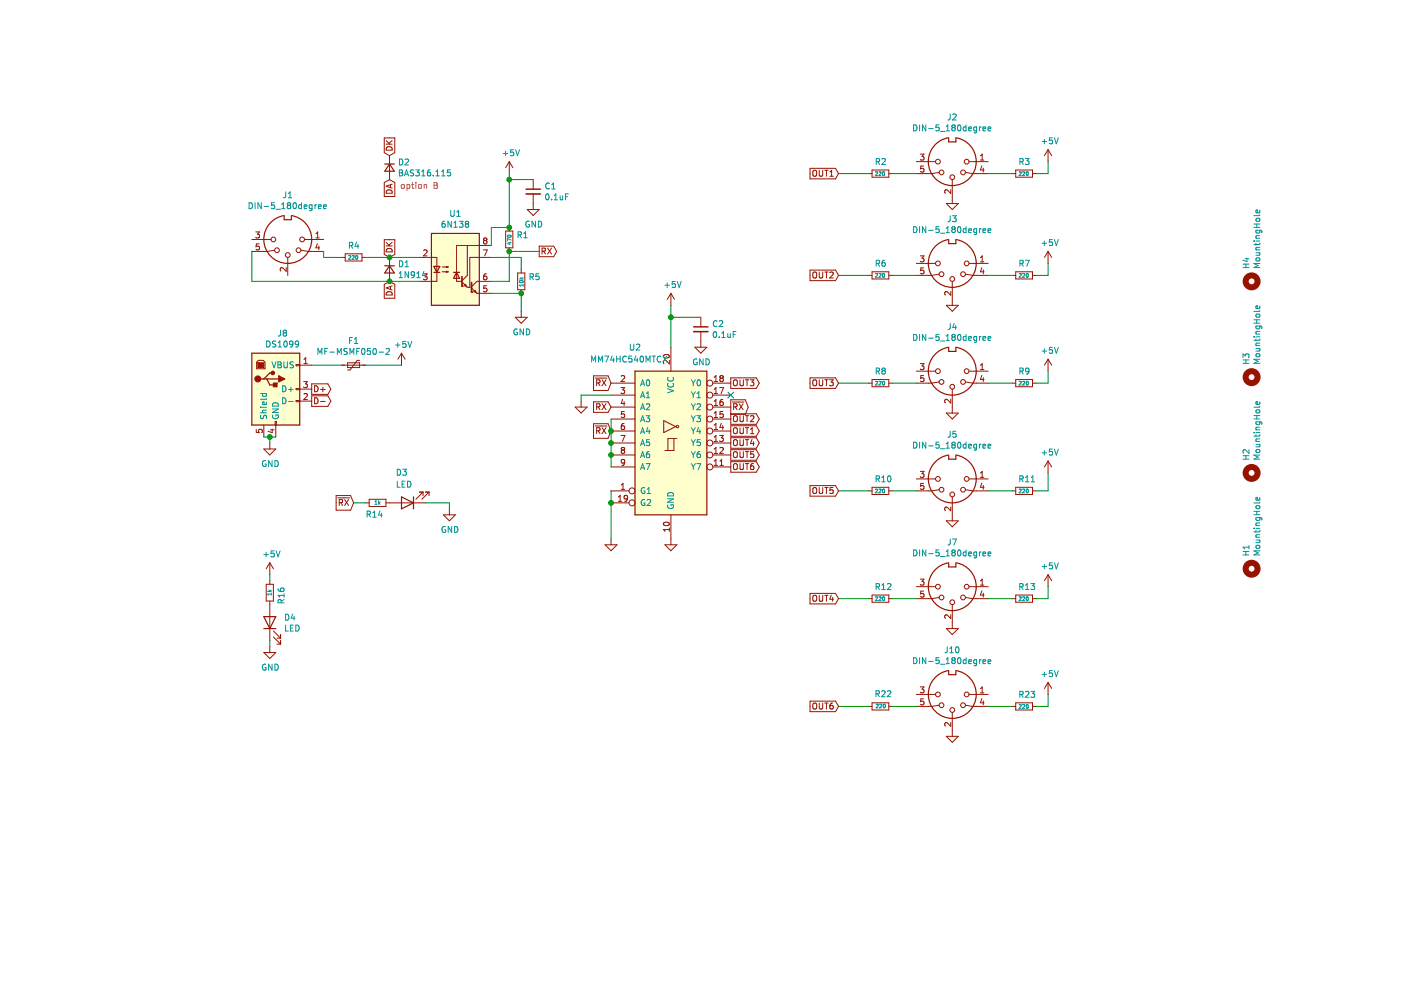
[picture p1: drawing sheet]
EESchema Schematic File Version 4
EELAYER 30 0
EELAYER END
$Descr A4 11693 8268
encoding utf-8
Sheet 1 1
Title ""
Date ""
Rev ""
Comp ""
Comment1 ""
Comment2 ""
Comment3 ""
Comment4 ""
$EndDescr
$Comp
L Isolator:6N138 U1
U 1 1
P 3800 2250
F 0 "U1" H 3800 2717 50  0000 C CNN
F 1 "6N138" H 3800 2626 50  0000 C CNN
F 2 "Package_DIP:DIP-8_W8.89mm_SMDSocket_LongPads" H 4090 1950 50  0001 C CNN
F 3 "http://www.onsemi.com/pub/Collateral/HCPL2731-D.pdf" H 4090 1950 50  0001 C CNN
	1    3800 2250
	1    0    0    -1  
$EndComp
$Comp
L Connector:DIN-5_180degree J1
U 1 1
P 2400 2000
F 0 "J1" H 2400 1633 50  0000 C CNN
F 1 "DIN-5_180degree" H 2400 1724 50  0000 C CNN
F 2 "lib:DIN5MIDI-OOTDTY" H 2400 2000 50  0001 C CNN
F 3 "http://www.mouser.com/ds/2/18/40_c091_abd_e-75918.pdf" H 2400 2000 50  0001 C CNN
	1    2400 2000
	-1   0    0    1   
$EndComp
$Comp
L Device:R_Small R4
U 1 1
P 2950 2150
F 0 "R4" V 2850 2100 50  0000 L CNN
F 1 "220" V 2950 2100 31  0000 L CNN
F 2 "Resistor_SMD:R_0805_2012Metric_Pad1.15x1.40mm_HandSolder" H 2950 2150 50  0001 C CNN
F 3 "~" H 2950 2150 50  0001 C CNN
	1    2950 2150
	0    1    1    0   
$EndComp
$Comp
L Device:R_Small R1
U 1 1
P 4250 2000
F 0 "R1" H 4309 2038 50  0000 L CNN
F 1 "470" V 4250 1950 31  0000 L CNN
F 2 "Resistor_SMD:R_0805_2012Metric_Pad1.15x1.40mm_HandSolder" H 4250 2000 50  0001 C CNN
F 3 "~" H 4250 2000 50  0001 C CNN
	1    4250 2000
	1    0    0    -1  
$EndComp
$Comp
L Device:R_Small R5
U 1 1
P 4350 2350
F 0 "R5" H 4409 2388 50  0000 L CNN
F 1 "10k" V 4350 2300 31  0000 L CNN
F 2 "Resistor_SMD:R_0805_2012Metric_Pad1.15x1.40mm_HandSolder" H 4350 2350 50  0001 C CNN
F 3 "~" H 4350 2350 50  0001 C CNN
	1    4350 2350
	1    0    0    -1  
$EndComp
$Comp
L power:GND #PWR0101
U 1 1
P 4350 2600
F 0 "#PWR0101" H 4350 2350 50  0001 C CNN
F 1 "GND" H 4355 2427 50  0000 C CNN
F 2 "" H 4350 2600 50  0001 C CNN
F 3 "" H 4350 2600 50  0001 C CNN
	1    4350 2600
	1    0    0    -1  
$EndComp
$Comp
L power:+5V #PWR0102
U 1 1
P 4250 1450
F 0 "#PWR0102" H 4250 1300 50  0001 C CNN
F 1 "+5V" H 4265 1623 50  0000 C CNN
F 2 "" H 4250 1450 50  0001 C CNN
F 3 "" H 4250 1450 50  0001 C CNN
	1    4250 1450
	1    0    0    -1  
$EndComp
$Comp
L Device:D_Small D1
U 1 1
P 3250 2250
F 0 "D1" V 3204 2318 50  0000 L CNN
F 1 "1N914" V 3295 2318 50  0000 L CNN
F 2 "Diode_THT:D_DO-34_SOD68_P7.62mm_Horizontal" V 3250 2250 50  0001 C CNN
F 3 "~" V 3250 2250 50  0001 C CNN
	1    3250 2250
	0    1    1    0   
$EndComp
Wire Wire Line
	4100 2350 4250 2350
Wire Wire Line
	4250 2350 4250 2100
Wire Wire Line
	4100 2150 4350 2150
Wire Wire Line
	4350 2150 4350 2250
Wire Wire Line
	4100 2050 4100 1900
Wire Wire Line
	4100 1900 4250 1900
Wire Wire Line
	4100 2450 4350 2450
Wire Wire Line
	4350 2600 4350 2450
Connection ~ 4350 2450
Wire Wire Line
	2100 2100 2100 2350
Wire Wire Line
	3500 2350 3250 2350
Wire Wire Line
	3500 2150 3250 2150
Connection ~ 3250 2150
Wire Wire Line
	2700 2100 2700 2150
Wire Wire Line
	2700 2150 2850 2150
Text GLabel 4500 2100 2    50   Output ~ 0
RX
Wire Wire Line
	4250 2100 4500 2100
Connection ~ 4250 2100
$Comp
L Connector:DIN-5_180degree J2
U 1 1
P 7950 1350
F 0 "J2" H 7950 983 50  0000 C CNN
F 1 "DIN-5_180degree" H 7950 1074 50  0000 C CNN
F 2 "lib:DIN5MIDI-OOTDTY" H 7950 1350 50  0001 C CNN
F 3 "http://www.mouser.com/ds/2/18/40_c091_abd_e-75918.pdf" H 7950 1350 50  0001 C CNN
	1    7950 1350
	-1   0    0    1   
$EndComp
$Comp
L Connector:DIN-5_180degree J3
U 1 1
P 7950 2200
F 0 "J3" H 7950 1833 50  0000 C CNN
F 1 "DIN-5_180degree" H 7950 1924 50  0000 C CNN
F 2 "lib:DIN5MIDI-OOTDTY" H 7950 2200 50  0001 C CNN
F 3 "http://www.mouser.com/ds/2/18/40_c091_abd_e-75918.pdf" H 7950 2200 50  0001 C CNN
	1    7950 2200
	-1   0    0    1   
$EndComp
$Comp
L Connector:DIN-5_180degree J4
U 1 1
P 7950 3100
F 0 "J4" H 7950 2733 50  0000 C CNN
F 1 "DIN-5_180degree" H 7950 2824 50  0000 C CNN
F 2 "lib:DIN5MIDI-OOTDTY" H 7950 3100 50  0001 C CNN
F 3 "http://www.mouser.com/ds/2/18/40_c091_abd_e-75918.pdf" H 7950 3100 50  0001 C CNN
	1    7950 3100
	-1   0    0    1   
$EndComp
$Comp
L Connector:DIN-5_180degree J5
U 1 1
P 7950 4000
F 0 "J5" H 7950 3633 50  0000 C CNN
F 1 "DIN-5_180degree" H 7950 3724 50  0000 C CNN
F 2 "lib:DIN5MIDI-OOTDTY" H 7950 4000 50  0001 C CNN
F 3 "http://www.mouser.com/ds/2/18/40_c091_abd_e-75918.pdf" H 7950 4000 50  0001 C CNN
	1    7950 4000
	-1   0    0    1   
$EndComp
$Comp
L Connector:DIN-5_180degree J7
U 1 1
P 7950 4900
F 0 "J7" H 7950 4533 50  0000 C CNN
F 1 "DIN-5_180degree" H 7950 4624 50  0000 C CNN
F 2 "lib:DIN5MIDI-OOTDTY" H 7950 4900 50  0001 C CNN
F 3 "http://www.mouser.com/ds/2/18/40_c091_abd_e-75918.pdf" H 7950 4900 50  0001 C CNN
	1    7950 4900
	-1   0    0    1   
$EndComp
$Comp
L Device:R_Small R2
U 1 1
P 7350 1450
F 0 "R2" V 7250 1400 50  0000 L CNN
F 1 "220" V 7350 1400 31  0000 L CNN
F 2 "Resistor_SMD:R_0805_2012Metric_Pad1.15x1.40mm_HandSolder" H 7350 1450 50  0001 C CNN
F 3 "~" H 7350 1450 50  0001 C CNN
	1    7350 1450
	0    1    1    0   
$EndComp
$Comp
L Device:R_Small R3
U 1 1
P 8550 1450
F 0 "R3" V 8450 1400 50  0000 L CNN
F 1 "220" V 8550 1400 31  0000 L CNN
F 2 "Resistor_SMD:R_0805_2012Metric_Pad1.15x1.40mm_HandSolder" H 8550 1450 50  0001 C CNN
F 3 "~" H 8550 1450 50  0001 C CNN
	1    8550 1450
	0    1    1    0   
$EndComp
$Comp
L power:+5V #PWR0103
U 1 1
P 8750 1350
F 0 "#PWR0103" H 8750 1200 50  0001 C CNN
F 1 "+5V" H 8765 1523 50  0000 C CNN
F 2 "" H 8750 1350 50  0001 C CNN
F 3 "" H 8750 1350 50  0001 C CNN
	1    8750 1350
	1    0    0    -1  
$EndComp
$Comp
L Device:R_Small R6
U 1 1
P 7350 2300
F 0 "R6" V 7250 2250 50  0000 L CNN
F 1 "220" V 7350 2250 31  0000 L CNN
F 2 "Resistor_SMD:R_0805_2012Metric_Pad1.15x1.40mm_HandSolder" H 7350 2300 50  0001 C CNN
F 3 "~" H 7350 2300 50  0001 C CNN
	1    7350 2300
	0    1    1    0   
$EndComp
$Comp
L Device:R_Small R7
U 1 1
P 8550 2300
F 0 "R7" V 8450 2250 50  0000 L CNN
F 1 "220" V 8550 2250 31  0000 L CNN
F 2 "Resistor_SMD:R_0805_2012Metric_Pad1.15x1.40mm_HandSolder" H 8550 2300 50  0001 C CNN
F 3 "~" H 8550 2300 50  0001 C CNN
	1    8550 2300
	0    1    1    0   
$EndComp
$Comp
L power:+5V #PWR0104
U 1 1
P 8750 2200
F 0 "#PWR0104" H 8750 2050 50  0001 C CNN
F 1 "+5V" H 8765 2373 50  0000 C CNN
F 2 "" H 8750 2200 50  0001 C CNN
F 3 "" H 8750 2200 50  0001 C CNN
	1    8750 2200
	1    0    0    -1  
$EndComp
$Comp
L Device:R_Small R8
U 1 1
P 7350 3200
F 0 "R8" V 7250 3150 50  0000 L CNN
F 1 "220" V 7350 3150 31  0000 L CNN
F 2 "Resistor_SMD:R_0805_2012Metric_Pad1.15x1.40mm_HandSolder" H 7350 3200 50  0001 C CNN
F 3 "~" H 7350 3200 50  0001 C CNN
	1    7350 3200
	0    1    1    0   
$EndComp
$Comp
L Device:R_Small R9
U 1 1
P 8550 3200
F 0 "R9" V 8450 3150 50  0000 L CNN
F 1 "220" V 8550 3150 31  0000 L CNN
F 2 "Resistor_SMD:R_0805_2012Metric_Pad1.15x1.40mm_HandSolder" H 8550 3200 50  0001 C CNN
F 3 "~" H 8550 3200 50  0001 C CNN
	1    8550 3200
	0    1    1    0   
$EndComp
$Comp
L power:+5V #PWR0105
U 1 1
P 8750 3100
F 0 "#PWR0105" H 8750 2950 50  0001 C CNN
F 1 "+5V" H 8765 3273 50  0000 C CNN
F 2 "" H 8750 3100 50  0001 C CNN
F 3 "" H 8750 3100 50  0001 C CNN
	1    8750 3100
	1    0    0    -1  
$EndComp
$Comp
L Device:R_Small R10
U 1 1
P 7350 4100
F 0 "R10" V 7250 4050 50  0000 L CNN
F 1 "220" V 7350 4050 31  0000 L CNN
F 2 "Resistor_SMD:R_0805_2012Metric_Pad1.15x1.40mm_HandSolder" H 7350 4100 50  0001 C CNN
F 3 "~" H 7350 4100 50  0001 C CNN
	1    7350 4100
	0    1    1    0   
$EndComp
$Comp
L Device:C_Small C1
U 1 1
P 4450 1600
F 0 "C1" H 4542 1646 50  0000 L CNN
F 1 "0.1uF" H 4542 1555 50  0000 L CNN
F 2 "Capacitor_SMD:C_0805_2012Metric_Pad1.15x1.40mm_HandSolder" H 4450 1600 50  0001 C CNN
F 3 "~" H 4450 1600 50  0001 C CNN
	1    4450 1600
	1    0    0    -1  
$EndComp
$Comp
L power:GND #PWR0106
U 1 1
P 4450 1700
F 0 "#PWR0106" H 4450 1450 50  0001 C CNN
F 1 "GND" H 4455 1527 50  0000 C CNN
F 2 "" H 4450 1700 50  0001 C CNN
F 3 "" H 4450 1700 50  0001 C CNN
	1    4450 1700
	1    0    0    -1  
$EndComp
Wire Wire Line
	4250 1450 4250 1500
Connection ~ 4250 1900
Wire Wire Line
	4450 1500 4250 1500
Connection ~ 4250 1500
Wire Wire Line
	4250 1500 4250 1900
$Comp
L Device:C_Small C2
U 1 1
P 5850 2750
F 0 "C2" H 5942 2796 50  0000 L CNN
F 1 "0.1uF" H 5942 2705 50  0000 L CNN
F 2 "Capacitor_SMD:C_0805_2012Metric_Pad1.15x1.40mm_HandSolder" H 5850 2750 50  0001 C CNN
F 3 "~" H 5850 2750 50  0001 C CNN
	1    5850 2750
	1    0    0    -1  
$EndComp
$Comp
L power:+5V #PWR0107
U 1 1
P 5600 2550
F 0 "#PWR0107" H 5600 2400 50  0001 C CNN
F 1 "+5V" H 5615 2723 50  0000 C CNN
F 2 "" H 5600 2550 50  0001 C CNN
F 3 "" H 5600 2550 50  0001 C CNN
	1    5600 2550
	1    0    0    -1  
$EndComp
$Comp
L power:GND #PWR0108
U 1 1
P 5850 2850
F 0 "#PWR0108" H 5850 2600 50  0001 C CNN
F 1 "GND" H 5855 2677 50  0000 C CNN
F 2 "" H 5850 2850 50  0001 C CNN
F 3 "" H 5850 2850 50  0001 C CNN
	1    5850 2850
	1    0    0    -1  
$EndComp
Wire Wire Line
	7000 1450 7250 1450
Wire Wire Line
	7450 1450 7650 1450
Wire Wire Line
	7000 2300 7250 2300
Wire Wire Line
	7450 2300 7650 2300
$Comp
L power:GND #PWR0110
U 1 1
P 7950 1650
F 0 "#PWR0110" H 7950 1400 50  0001 C CNN
F 1 "GND" H 7955 1477 50  0001 C CNN
F 2 "" H 7950 1650 50  0001 C CNN
F 3 "" H 7950 1650 50  0001 C CNN
	1    7950 1650
	1    0    0    -1  
$EndComp
$Comp
L power:GND #PWR0111
U 1 1
P 7950 2500
F 0 "#PWR0111" H 7950 2250 50  0001 C CNN
F 1 "GND" H 7955 2327 50  0001 C CNN
F 2 "" H 7950 2500 50  0001 C CNN
F 3 "" H 7950 2500 50  0001 C CNN
	1    7950 2500
	1    0    0    -1  
$EndComp
$Comp
L power:GND #PWR0112
U 1 1
P 7950 3400
F 0 "#PWR0112" H 7950 3150 50  0001 C CNN
F 1 "GND" H 7955 3227 50  0001 C CNN
F 2 "" H 7950 3400 50  0001 C CNN
F 3 "" H 7950 3400 50  0001 C CNN
	1    7950 3400
	1    0    0    -1  
$EndComp
$Comp
L power:GND #PWR0113
U 1 1
P 7950 4300
F 0 "#PWR0113" H 7950 4050 50  0001 C CNN
F 1 "GND" H 7955 4127 50  0001 C CNN
F 2 "" H 7950 4300 50  0001 C CNN
F 3 "" H 7950 4300 50  0001 C CNN
	1    7950 4300
	1    0    0    -1  
$EndComp
$Comp
L power:GND #PWR0114
U 1 1
P 7950 5200
F 0 "#PWR0114" H 7950 4950 50  0001 C CNN
F 1 "GND" H 7955 5027 50  0001 C CNN
F 2 "" H 7950 5200 50  0001 C CNN
F 3 "" H 7950 5200 50  0001 C CNN
	1    7950 5200
	1    0    0    -1  
$EndComp
$Comp
L Device:R_Small R12
U 1 1
P 7350 5000
F 0 "R12" V 7250 4950 50  0000 L CNN
F 1 "220" V 7350 4950 31  0000 L CNN
F 2 "Resistor_SMD:R_0805_2012Metric_Pad1.15x1.40mm_HandSolder" H 7350 5000 50  0001 C CNN
F 3 "~" H 7350 5000 50  0001 C CNN
	1    7350 5000
	0    1    1    0   
$EndComp
$Comp
L Device:R_Small R11
U 1 1
P 8550 4100
F 0 "R11" V 8450 4050 50  0000 L CNN
F 1 "220" V 8550 4050 31  0000 L CNN
F 2 "Resistor_SMD:R_0805_2012Metric_Pad1.15x1.40mm_HandSolder" H 8550 4100 50  0001 C CNN
F 3 "~" H 8550 4100 50  0001 C CNN
	1    8550 4100
	0    1    1    0   
$EndComp
$Comp
L Device:R_Small R13
U 1 1
P 8550 5000
F 0 "R13" V 8450 4950 50  0000 L CNN
F 1 "220" V 8550 4950 31  0000 L CNN
F 2 "Resistor_SMD:R_0805_2012Metric_Pad1.15x1.40mm_HandSolder" H 8550 5000 50  0001 C CNN
F 3 "~" H 8550 5000 50  0001 C CNN
	1    8550 5000
	0    1    1    0   
$EndComp
$Comp
L power:+5V #PWR0115
U 1 1
P 8750 3950
F 0 "#PWR0115" H 8750 3800 50  0001 C CNN
F 1 "+5V" H 8765 4123 50  0000 C CNN
F 2 "" H 8750 3950 50  0001 C CNN
F 3 "" H 8750 3950 50  0001 C CNN
	1    8750 3950
	1    0    0    -1  
$EndComp
$Comp
L power:+5V #PWR0116
U 1 1
P 8750 4900
F 0 "#PWR0116" H 8750 4750 50  0001 C CNN
F 1 "+5V" H 8765 5073 50  0000 C CNN
F 2 "" H 8750 4900 50  0001 C CNN
F 3 "" H 8750 4900 50  0001 C CNN
	1    8750 4900
	1    0    0    -1  
$EndComp
Wire Wire Line
	8250 1450 8450 1450
Wire Wire Line
	8650 1450 8750 1450
Wire Wire Line
	8750 1450 8750 1350
Wire Wire Line
	8250 2300 8450 2300
Wire Wire Line
	8650 2300 8750 2300
Wire Wire Line
	8750 2300 8750 2200
Wire Wire Line
	7000 3200 7250 3200
Wire Wire Line
	7450 3200 7650 3200
Wire Wire Line
	8250 3200 8450 3200
Wire Wire Line
	8650 3200 8750 3200
Wire Wire Line
	8750 3200 8750 3100
Wire Wire Line
	8750 3950 8750 4100
Wire Wire Line
	8750 4100 8650 4100
Wire Wire Line
	8450 4100 8250 4100
Wire Wire Line
	7650 4100 7450 4100
Wire Wire Line
	7000 5000 7250 5000
Wire Wire Line
	7450 5000 7650 5000
Wire Wire Line
	8250 5000 8450 5000
Wire Wire Line
	8650 5000 8750 5000
Wire Wire Line
	8750 5000 8750 4900
Text GLabel 5100 3600 0    50   Input ~ 0
~RX
$Comp
L power:GND #PWR0125
U 1 1
P 3750 4250
F 0 "#PWR0125" H 3750 4000 50  0001 C CNN
F 1 "GND" H 3755 4077 50  0000 C CNN
F 2 "" H 3750 4250 50  0001 C CNN
F 3 "" H 3750 4250 50  0001 C CNN
	1    3750 4250
	1    0    0    -1  
$EndComp
Text GLabel 2950 4200 0    50   Input ~ 0
~RX
Wire Wire Line
	2950 4200 3050 4200
$Comp
L Device:R_Small R14
U 1 1
P 3150 4200
F 0 "R14" V 3050 4150 50  0000 L CNN
F 1 "1k" V 3150 4200 31  0000 C CNN
F 2 "Resistor_SMD:R_0805_2012Metric_Pad1.15x1.40mm_HandSolder" H 3150 4200 50  0001 C CNN
F 3 "~" H 3150 4200 50  0001 C CNN
	1    3150 4200
	0    -1   -1   0   
$EndComp
$Comp
L Device:LED D3
U 1 1
P 3400 4200
F 0 "D3" H 3500 3950 50  0000 R CNN
F 1 "LED" H 3500 4050 50  0000 R CNN
F 2 "LED_THT:LED_D3.0mm_Horizontal_O1.27mm_Z10.0mm" H 3400 4200 50  0001 C CNN
F 3 "~" H 3400 4200 50  0001 C CNN
	1    3400 4200
	-1   0    0    1   
$EndComp
$Comp
L power:+5V #PWR0126
U 1 1
P 2250 4800
F 0 "#PWR0126" H 2250 4650 50  0001 C CNN
F 1 "+5V" H 2265 4973 50  0000 C CNN
F 2 "" H 2250 4800 50  0001 C CNN
F 3 "" H 2250 4800 50  0001 C CNN
	1    2250 4800
	1    0    0    -1  
$EndComp
$Comp
L Device:R_Small R16
U 1 1
P 2250 4950
F 0 "R16" V 2150 4900 50  0000 L CNN
F 1 "1k" V 2250 4950 31  0000 C CNN
F 2 "Resistor_SMD:R_0805_2012Metric_Pad1.15x1.40mm_HandSolder" H 2250 4950 50  0001 C CNN
F 3 "~" H 2250 4950 50  0001 C CNN
	1    2250 4950
	-1   0    0    1   
$EndComp
$Comp
L Device:LED D4
U 1 1
P 2250 5200
F 0 "D4" V 2289 5083 50  0000 R CNN
F 1 "LED" V 2198 5083 50  0000 R CNN
F 2 "LED_THT:LED_D3.0mm_Horizontal_O1.27mm_Z6.0mm" H 2250 5200 50  0001 C CNN
F 3 "~" H 2250 5200 50  0001 C CNN
	1    2250 5200
	0    -1   -1   0   
$EndComp
Wire Wire Line
	2250 4800 2250 4850
$Comp
L power:GND #PWR0127
U 1 1
P 2250 5400
F 0 "#PWR0127" H 2250 5150 50  0001 C CNN
F 1 "GND" H 2255 5227 50  0000 C CNN
F 2 "" H 2250 5400 50  0001 C CNN
F 3 "" H 2250 5400 50  0001 C CNN
	1    2250 5400
	1    0    0    -1  
$EndComp
Wire Wire Line
	2250 5400 2250 5350
$Comp
L Mechanical:MountingHole H1
U 1 1
P 10450 4750
F 0 "H1" H 10550 4796 50  0000 L CNN
F 1 "MountingHole" H 10550 4705 50  0000 L CNN
F 2 "MountingHole:MountingHole_2.7mm_M2.5_ISO14580" H 10450 4750 50  0001 C CNN
F 3 "~" H 10450 4750 50  0001 C CNN
	1    10450 4750
	0    -1   -1   0   
$EndComp
$Comp
L Mechanical:MountingHole H2
U 1 1
P 10450 3950
F 0 "H2" H 10550 3996 50  0000 L CNN
F 1 "MountingHole" H 10550 3905 50  0000 L CNN
F 2 "MountingHole:MountingHole_2.7mm_M2.5_ISO14580" H 10450 3950 50  0001 C CNN
F 3 "~" H 10450 3950 50  0001 C CNN
	1    10450 3950
	0    -1   -1   0   
$EndComp
$Comp
L Mechanical:MountingHole H3
U 1 1
P 10450 3150
F 0 "H3" H 10550 3196 50  0000 L CNN
F 1 "MountingHole" H 10550 3105 50  0000 L CNN
F 2 "MountingHole:MountingHole_2.7mm_M2.5_ISO14580" H 10450 3150 50  0001 C CNN
F 3 "~" H 10450 3150 50  0001 C CNN
	1    10450 3150
	0    -1   -1   0   
$EndComp
$Comp
L Mechanical:MountingHole H4
U 1 1
P 10450 2350
F 0 "H4" H 10550 2396 50  0000 L CNN
F 1 "MountingHole" H 10550 2305 50  0000 L CNN
F 2 "MountingHole:MountingHole_2.7mm_M2.5_ISO14580" H 10450 2350 50  0001 C CNN
F 3 "~" H 10450 2350 50  0001 C CNN
	1    10450 2350
	0    -1   -1   0   
$EndComp
$Comp
L Connector:USB_B J8
U 1 1
P 2300 3250
F 0 "J8" H 2357 3717 50  0000 C CNN
F 1 "DS1099" H 2357 3626 50  0000 C CNN
F 2 "Connector_USB:USB_B_OST_USB-B1HSxx_Horizontal" H 2450 3200 50  0001 C CNN
F 3 " ~" H 2450 3200 50  0001 C CNN
	1    2300 3250
	1    0    0    -1  
$EndComp
$Comp
L Device:Polyfuse_Small F1
U 1 1
P 2950 3050
F 0 "F1" V 2745 3050 50  0000 C CNN
F 1 "MF-MSMF050-2" V 2836 3050 50  0000 C CNN
F 2 "Fuse:Fuse_1812_4532Metric_Pad1.30x3.40mm_HandSolder" H 3000 2850 50  0001 L CNN
F 3 "~" H 2950 3050 50  0001 C CNN
	1    2950 3050
	0    1    1    0   
$EndComp
$Comp
L power:GND #PWR0128
U 1 1
P 2250 3700
F 0 "#PWR0128" H 2250 3450 50  0001 C CNN
F 1 "GND" H 2255 3527 50  0000 C CNN
F 2 "" H 2250 3700 50  0001 C CNN
F 3 "" H 2250 3700 50  0001 C CNN
	1    2250 3700
	1    0    0    -1  
$EndComp
Wire Wire Line
	2200 3650 2250 3650
Wire Wire Line
	2250 3700 2250 3650
Connection ~ 2250 3650
Wire Wire Line
	2250 3650 2300 3650
Wire Wire Line
	3050 3050 3350 3050
Text GLabel 2600 3250 2    50   Output ~ 0
D+
Text GLabel 2600 3350 2    50   Output ~ 0
D-
$Comp
L Connector:DIN-5_180degree J10
U 1 1
P 7950 5800
F 0 "J10" H 7950 5433 50  0000 C CNN
F 1 "DIN-5_180degree" H 7950 5524 50  0000 C CNN
F 2 "lib:DIN5MIDI-OOTDTY" H 7950 5800 50  0001 C CNN
F 3 "http://www.mouser.com/ds/2/18/40_c091_abd_e-75918.pdf" H 7950 5800 50  0001 C CNN
	1    7950 5800
	-1   0    0    1   
$EndComp
$Comp
L power:GND #PWR0134
U 1 1
P 7950 6100
F 0 "#PWR0134" H 7950 5850 50  0001 C CNN
F 1 "GND" H 7955 5927 50  0001 C CNN
F 2 "" H 7950 6100 50  0001 C CNN
F 3 "" H 7950 6100 50  0001 C CNN
	1    7950 6100
	1    0    0    -1  
$EndComp
$Comp
L Device:R_Small R22
U 1 1
P 7350 5900
F 0 "R22" V 7450 5800 50  0000 L CNN
F 1 "220" V 7350 5850 31  0000 L CNN
F 2 "Resistor_SMD:R_0805_2012Metric_Pad1.20x1.40mm_HandSolder" H 7350 5900 50  0001 C CNN
F 3 "~" H 7350 5900 50  0001 C CNN
	1    7350 5900
	0    -1   -1   0   
$EndComp
$Comp
L Device:R_Small R23
U 1 1
P 8550 5900
F 0 "R23" V 8450 5850 50  0000 L CNN
F 1 "220" V 8550 5850 31  0000 L CNN
F 2 "Resistor_SMD:R_0805_2012Metric_Pad1.20x1.40mm_HandSolder" H 8550 5900 50  0001 C CNN
F 3 "~" H 8550 5900 50  0001 C CNN
	1    8550 5900
	0    1    1    0   
$EndComp
$Comp
L power:+5V #PWR0135
U 1 1
P 8750 5800
F 0 "#PWR0135" H 8750 5650 50  0001 C CNN
F 1 "+5V" H 8765 5973 50  0000 C CNN
F 2 "" H 8750 5800 50  0001 C CNN
F 3 "" H 8750 5800 50  0001 C CNN
	1    8750 5800
	1    0    0    -1  
$EndComp
Wire Wire Line
	7450 5900 7650 5900
Wire Wire Line
	8250 5900 8450 5900
Wire Wire Line
	8650 5900 8750 5900
Wire Wire Line
	8750 5900 8750 5800
$Comp
L 74xx:74LS540 U2
U 1 1
P 5600 3700
F 0 "U2" H 5300 4500 50  0000 C CNN
F 1 "MM74HC540MTCX" H 5250 4400 50  0000 C CNN
F 2 "Package_SO:TSSOP-20_4.4x6.5mm_P0.65mm" H 5600 3700 50  0001 C CNN
F 3 "http://www.ti.com/lit/gpn/sn74LS540" H 5600 3700 50  0001 C CNN
	1    5600 3700
	1    0    0    -1  
$EndComp
Text GLabel 6100 3900 2    50   Output ~ 0
OUT6
Text GLabel 6100 3800 2    50   Output ~ 0
OUT5
Text GLabel 6100 3700 2    50   Output ~ 0
OUT4
Text GLabel 6100 3600 2    50   Output ~ 0
OUT1
Text GLabel 6100 3500 2    50   Output ~ 0
OUT2
Text GLabel 6100 3200 2    50   Output ~ 0
OUT3
Text GLabel 7000 1450 0    50   Input ~ 0
OUT1
Text GLabel 7000 2300 0    50   Input ~ 0
OUT2
Text GLabel 7000 3200 0    50   Input ~ 0
OUT3
Text GLabel 7000 5000 0    50   Input ~ 0
OUT4
Wire Wire Line
	7000 4100 7250 4100
Text GLabel 7000 4100 0    50   Input ~ 0
OUT5
Text GLabel 7000 5900 0    50   Input ~ 0
OUT6
Wire Wire Line
	7000 5900 7250 5900
Text GLabel 5100 3400 0    50   Input ~ 0
RX
Text GLabel 6100 3400 2    50   Output ~ 0
~RX
Wire Wire Line
	5100 3900 5100 3800
Connection ~ 5100 3600
Wire Wire Line
	5100 3600 5100 3500
Connection ~ 5100 3700
Wire Wire Line
	5100 3700 5100 3600
Connection ~ 5100 3800
Wire Wire Line
	5100 3800 5100 3700
$Comp
L power:GND #PWR0109
U 1 1
P 5600 4500
F 0 "#PWR0109" H 5600 4250 50  0001 C CNN
F 1 "GND" H 5605 4327 50  0001 C CNN
F 2 "" H 5600 4500 50  0001 C CNN
F 3 "" H 5600 4500 50  0001 C CNN
	1    5600 4500
	1    0    0    -1  
$EndComp
$Comp
L power:GND #PWR0117
U 1 1
P 5100 4500
F 0 "#PWR0117" H 5100 4250 50  0001 C CNN
F 1 "GND" H 5105 4327 50  0001 C CNN
F 2 "" H 5100 4500 50  0001 C CNN
F 3 "" H 5100 4500 50  0001 C CNN
	1    5100 4500
	1    0    0    -1  
$EndComp
Wire Wire Line
	5100 4100 5100 4200
Connection ~ 5100 4200
Wire Wire Line
	5100 4200 5100 4500
Wire Wire Line
	5600 2550 5600 2650
Wire Wire Line
	5850 2650 5600 2650
Connection ~ 5600 2650
Wire Wire Line
	5600 2650 5600 2900
Wire Wire Line
	3550 4200 3750 4200
Wire Wire Line
	3750 4200 3750 4250
Wire Wire Line
	2600 3050 2850 3050
$Comp
L power:+5V #PWR0118
U 1 1
P 3350 3050
F 0 "#PWR0118" H 3350 2900 50  0001 C CNN
F 1 "+5V" H 3365 3223 50  0000 C CNN
F 2 "" H 3350 3050 50  0001 C CNN
F 3 "" H 3350 3050 50  0001 C CNN
	1    3350 3050
	1    0    0    -1  
$EndComp
Text GLabel 5100 3200 0    50   Input ~ 0
~RX
$Comp
L Device:D_Small D2
U 1 1
P 3250 1400
F 0 "D2" V 3204 1468 50  0000 L CNN
F 1 "BAS316.115" V 3295 1468 50  0000 L CNN
F 2 "Diode_SMD:D_SOD-323_HandSoldering" V 3250 1400 50  0001 C CNN
F 3 "~" V 3250 1400 50  0001 C CNN
F 4 "option B" V 3400 1650 50  0000 C CNN "Field4"
	1    3250 1400
	0    1    1    0   
$EndComp
Connection ~ 3250 2350
Wire Wire Line
	3050 2150 3250 2150
Wire Wire Line
	2100 2350 3250 2350
Text GLabel 3250 2150 1    50   Input ~ 0
DK
Text GLabel 3250 2350 3    50   Input ~ 0
DA
Text GLabel 3250 1300 1    50   Input ~ 0
DK
Text GLabel 3250 1500 3    50   Input ~ 0
DA
$Comp
L power:GND #PWR?
U 1 1
P 4850 3350
F 0 "#PWR?" H 4850 3100 50  0001 C CNN
F 1 "GND" H 4855 3177 50  0001 C CNN
F 2 "" H 4850 3350 50  0001 C CNN
F 3 "" H 4850 3350 50  0001 C CNN
	1    4850 3350
	1    0    0    -1  
$EndComp
Wire Wire Line
	5100 3300 4850 3300
Wire Wire Line
	4850 3300 4850 3350
NoConn ~ 6100 3300
$EndSCHEMATC
